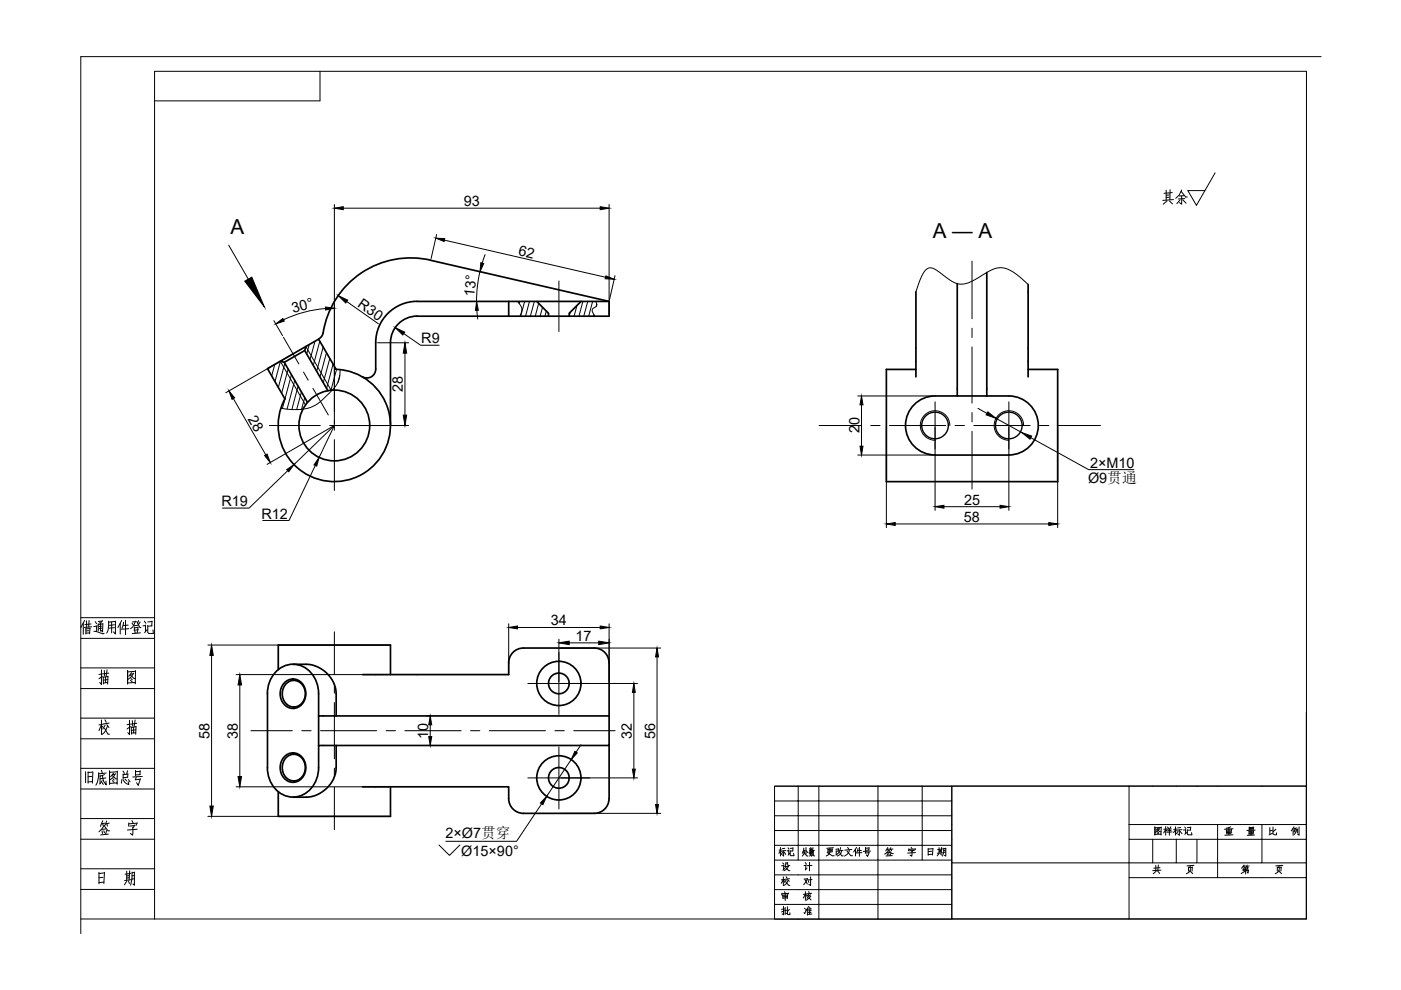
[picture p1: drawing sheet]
<svg xmlns="http://www.w3.org/2000/svg" width="297mm" height="210mm" viewBox="0 0 297 210" stroke-linecap="round" stroke-linejoin="round" font-family="sans-serif">
<!-- layer: 170 -->
<g fill="none" stroke="#000" stroke-width=".21">
<path d="M67.8 15.1v6.3h-35M280.1 12h-263v186M257.6 36.6l-3.9 6.9-1.9-3.1h3.7M48.5 52l4.1 7.2M70.9 43.4v46.4M72.8 44.1h54.5M92.6 49.7l-1.2 5.1M94.2 50.9l34.2 7.9M101.8 57.6a28.1 28.1 0 0 0-.8 6.3M102.8 54l-.6 1.8M129.1 43.4v23.3M130.4 58.4l-1.2 5.1"/>
<path d="M57 78l-.1 .5M58.1 68l1.8 3.2M58.3 77.3l-.7 2.4M59.4 76.6l5.4 9.3M59.4 76.7l-1.1 4.2M60.4 77l-1.4 5.1M61.1 78.2l-1.4 5.2M61.8 79.4l-1.4 5.2M61.8 75.2l-13.9 8.1M64.8 73.5l5.4 9.2 1.2-4.4M65.6 73.1l-.6 1.9M66.8 72.4l-1.1 3.8"/>
<path d="M67.8 72.3l-1.4 5.2M68.5 73.6l-1.4 5.1M69 65.4a24.9 24.9 0 0 0-8.9 2.4M69.2 74.8l-1.4 5.1M69.9 76l-1.4 5.1M70.6 77.2l-1.4 5.1M72 79.6l-.4 1.5M72.1 78.4a5.5 5.5 0 0 1-2 4.7 10.6 10.6 0 0 1-4.7 3.4 13.3 13.3 0 0 1-5.8 .1M73.5 63.9l6.7 4.8M80.1 72.7h6.5M85.6 70.7l3.6 2.5h3.9M85.9 74.9v13.1"/>
<path d="M101.1 65.8l.2 1.8M109.7 63.9a2.23 2.23 0 0 1 .5 3.1M110.2 63.9l-.1 .5M111.2 63.9l-.8 3.1M112.3 63.9l-.9 3.1M113.3 63.9l-.9 3.1M114.2 64.3l-.7 2.7M115 65.1l-.5 1.9M115.8 66l-.3 1M120.9 66.2l-.2 .8M122.3 64.8l-.6 2.2M123.6 63.9l-.8 3.1"/>
<path d="M124.6 63.9l-.8 3.1M125.7 63.9l-.9 3.1M125.9 66.7l-.1 .3M126.3 63.9a.85 .85 0 0 1 .2 .9 .85 .85 0 0 1-.7 .5l-.2 .3v.5l.5 .9M126.5 64.5l-.1 .5M218 60.3a11.5 11.5 0 0 0-5.1-3.5 4.9 4.9 0 0 0-3.7 1 12.1 12.1 0 0 1-5.2 2.4h-.9a12.8 12.8 0 0 1-4.2-2.7 1.79 1.79 0 0 0-2.8 0l-.9 1.6-1 2.8M49.5 84.5l6.9 11.9M60.4 84.6l-.5 2M61 99.8l-8.2 7.9h-5.6M62.5 80.7l-1.6 6M63.2 81.9l-1.3 4.9M63.9 83.1l-1 3.8"/>
<path d="M64.6 84.3l-.7 2.5M66.9 98.7l-5.6 11.6h-5.6M67.7 97l3.2-6.8-8.6 8.3M70.6 90.4l-14 8.1M71.3 90.2h15.3M181.9 84h16M181.9 96.5h16M182.7 85.8v8.8M187.9 90.6v21.3M198.3 90.6v17.6M207.3 86.6l1.9 1M211.2 88.7l5.4 3"/>
<path d="M213.9 90.6v17.6M218.6 92.8l12.2 6.8h9.6M224.2 90.6v21.3M189.8 111.1h32.6M200.1 107.4h11.9M17.1 131h15.7M17.1 135.3h15.7M44.1 136.8h38.3M44.9 139v31.9M107.9 132.3v10.3M109.7 133h17.6M118.5 135.5v9"/>
<path d="M118.9 137.4h21.2M120.7 136.3h6.2M129.1 132.3v12.2M139.3 139.3v31.3M17.1 141.6h15.7M17.1 152.3h15.7M17.1 146h15.7M17.1 156.6h15.7M50.1 143h32.3M50.8 145.2v19.4M90.4 151.8h.5M90.4 158.1h.5"/>
<path d="M91.2 153.7v2.5M118.9 144.9h16.3M123.2 157.9l-1.1 1.6M134.4 146.8v16.3M277 151v15.7h-112.7M17.1 167.3h15.7M17.1 173.6h15.7M17.1 177.9h15.7M17.1 162.9h15.7M44.1 173.1h38.3M50.1 166.8h32.3M93.1 179.2l2.2 2.2 2.2-2.2"/>
<path d="M114.8 170.4l-5.3 8h-15M118.9 172.5h21.2M118.9 164.9h16.3M121.1 161l-5.2 7.9M164.2 166.7h5v3.1h-5zM164.2 176.1v3.1h5v-3.1h4.4v-3.1h12.5v-3.2h9.4v-3.1h6.3v3.1h-6.3v3.2h-9.4v3.1h-12.5v3.1h-4.4M164.2 169.8v3.2h5v-3.2M169.2 166.7h4.4M186.1 166.7h-12.5v3.1h-4.4M195.5 166.7h-9.4v3.1h-12.5v3.2h-4.4v3.1h-5v-3.1M201.8 169.8v3.2h-6.3v3.1h-9.4v3.1h-12.5M201.8 173v3.1h-6.3v3.1h-9.4v3.2h-12.5"/>
<path d="M201.8 176.1v3.1h-6.3v3.2h-9.4v3.1h-12.5M239.4 174.8v-8.1h-37.6v16.3h37.6v-5M239.4 166.7h37.6v8.1h-9.4M239.4 174.8v3.2h10M239.4 174.8h5M249.4 178v5h-5M253.8 178v5h-4.4M253.8 174.8h13.8M258.2 174.8v3.2h-8.8M267.6 174.8v3.2h-9.4v5h-4.4M277 174.8v3.2h-9.4v5h-9.4v3.1h-18.8v-3.1h5v-5M277 178v5h-9.4"/>
<path d="M17.1 194.8h259.9v-179.7h-244.2v179.7M17.1 188.6h15.7M17.1 184.2h15.7M201.8 182.4v3.1h-15.7v3.1h-12.5M201.8 185.5v3.1h-15.7v3.2h-12.5M201.8 188.6v3.2h-15.7v3.1h-12.5M201.8 191.8v3.1h-15.7M201.8 183v11.8h37.6v-8.7M277 183v3.1h-18.8M277 186.1v8.7h-37.6"/>
</g>
<!-- layer: 173 -->
<g fill="none" stroke="#000" stroke-width=".36">
<path d="M91.3 55.2l37.8 8.7M91.3 55.2a18.8 18.8 0 0 0-22.9 15.7l-.3 .6-.5 .4M209.2 57.8v26.2M59.4 76.6l.9 .2 4.9 8.5M64.6 74.3l-4.3 2.5M64.8 73.5l-.2 .8 4.9 8.5M71.2 78.3a11.9 11.9 0 0 1 11.4 14.1 11.9 11.9 0 0 1-15.7 9 11.9 11.9 0 0 1-6.5-16.8M71.3 78.3l-3.8-6.4-10.8 6.3 3.7 6.4M88.4 63.9a8.8 8.8 0 0 0-8.7 8.8v5.6a1.87 1.87 0 0 1-2.9 1.6M88.4 67a5.6 5.6 0 0 0-5.6 5.7v17.5M88.4 63.9h40.7M107.9 63.9v3.1"/>
<path d="M113.8 63.9l2.5 2.5v.6M123.2 63.9l-2.5 2.5v.6M129.1 63.9v3.1h-40.7M194.2 78.3h-6.3v23.8h36.3v-23.8h-6.2M194.2 61.9v18M203 60.1v23.9h6.2M218 60.3v19.6M203 84h-4.8a6.3 6.3 0 0 0-6.2 6.2 6.3 6.3 0 0 0 6.3 6.3h15.6a6.3 6.3 0 0 0 6.2-6.3 6.3 6.3 0 0 0-6.2-6.2h-4.7M59 142v-5.2h23.8v6.2M60.4 144.6a2.71 2.71 0 0 1 3.1-.2 2.71 2.71 0 0 1 1.3 2.7 2.69 2.69 0 0 1-1.6 2.8 2.69 2.69 0 0 1-3.2-.9 3.5 3.5 0 0 1 .4-4.4zM60.8 144.9a2.43 2.43 0 0 1 2.7-.3 2.43 2.43 0 0 1 1.2 2.5 2.47 2.47 0 0 1-2.4 2.8 2.47 2.47 0 0 1-2.5-2.8 3 3 0 0 1 1-2.2zM62.1 140.9a10.5 10.5 0 0 1 4.5 .2 6.7 6.7 0 0 1 4.7 6v4.7"/>
<path d="M67.5 151.8v-4.7a5.8 5.8 0 0 0-6.3-6.2 6 6 0 0 0-4.5 6.2v15.7M71.3 158.1v4.7a6.7 6.7 0 0 1-6.4 6.2h-2.8M76.8 143h31.1a5.4 5.4 0 0 1 .6-4.4 3.1 3.1 0 0 1 2.5-1.2h15a3.1 3.1 0 0 1 3.1 3.1v11.3M129.1 151.8v6.3h-61.6v4.7M129.1 151.8h-61.6v6.3M129.1 158.1v11.2a3.1 3.1 0 0 1-3.1 3.2h-15a3.1 3.1 0 0 1-3.1-3.2v-2.5h-31.1M56.7 162.7a5.8 5.8 0 0 0 6.3 6.2 6 6 0 0 0 4.5-6.2M60.4 160.3a2.71 2.71 0 0 1 3.1-.3 2.71 2.71 0 0 1 1.3 2.7 2.69 2.69 0 0 1-1.6 2.9 2.69 2.69 0 0 1-3.2-.9 3.5 3.5 0 0 1 .4-4.4zM60.8 160.5a2.43 2.43 0 0 1 2.7-.2 2.43 2.43 0 0 1 1.2 2.4 2.47 2.47 0 0 1-2.4 2.9 2.47 2.47 0 0 1-2.5-2.9 3 3 0 0 1 1-2.2zM82.8 166.8v6.3h-23.8v-5.2"/>
<circle cx="70.9" cy="90.2" r="7.5"/>
<circle cx="118.5" cy="144.9" r="4.7"/>
<circle cx="118.5" cy="144.9" r="2.19"/>
<circle cx="118.5" cy="164.9" r="4.7"/>
<circle cx="118.5" cy="164.9" r="2.19"/>
</g>
<!-- layer: 171 -->
<g fill="none" stroke="#000" stroke-width=".21">
<path d="M118.5 59.6v10.7M206.1 55.4v12.2M60.1 71.5l3.3 5.7M64.4 78.9l.9 1.7M70.9 76.4v10.8M206.1 69.6v2M206.1 73.6v11.9M57.1 90.2h10.8M66.3 82.3l3.3 5.7M69.9 90.2h2M70.9 89.2v2M70.9 93.2v10.8"/>
<path d="M73.9 90.2h10.8M173.7 90.2h8.9M184.6 90.2h2M188.6 90.2h11.9M198.3 85.2v10M201.4 90.2a3.1 3.1 0 0 0-3.1-3.1 3.1 3.1 0 0 0-3.2 3.1 3.1 3.1 0 0 0 3.2 3.2M202.5 90.2h2M206.1 87.5v2M206.1 91.4v12.3M206.5 90.2h11.9M213.9 85.2v10M217 90.2a3.1 3.1 0 0 0-3.1-3.1 3.1 3.1 0 0 0-3.1 3.1 3.1 3.1 0 0 0 3.1 3.2"/>
<path d="M220.4 90.2h2M224.4 90.2h8.9M70.9 133.9v9.1M118.5 138.3v13.2M53.2 154.9h8.8M64 154.9h2M68 154.9h11.9M70.9 145v2M70.9 149v11.9M81.9 154.9h1.9M85.8 154.9h12M99.8 154.9h1.9"/>
<path d="M103.7 154.9h12M111.9 144.9h13.2M117.7 154.9h1.9M118.5 158.4v13.1M121.6 154.9h8.8M70.9 162.9v2M70.9 166.9v9M111.9 164.9h13.2"/>
</g>
<!-- layer: 173 -->
<g fill="none" stroke="#000" stroke-width=".3">
<circle cx="198.2" cy="90.2" r="2.83"/>
<circle cx="213.9" cy="90.2" r="2.83"/>
</g>
<!-- layer: 170 -->
<g fill="#000" stroke="#000" stroke-width=".21">
<path d="M70.9 44.1l1.9-.3v.7zM92.4 50.5l1.9 .1-.1 .6zM101.9 55.7l.7 .2-.8 1.7zM127.3 43.8l1.8 .3-1.8 .4zM128.5 58.5l1.7 .7-1.9-.1zM51.9 59.6l1.5-.8 2.6 6.3zM58.5 68.7l1.5-1.2 .3 .6zM69 65.1l1.9 .2-1.9 .4zM71.7 62.7l2 .9-.4 .6zM85.9 72.7l.3 2.2h-.7zM83.8 69.5l2 .9-.4 .6zM101.1 63.9l.3 1.9h-.6z"/>
<path d="M48.5 82.9l1.2 1.5-.5 .3zM56.1 96.6l.5-.3 .7 1.8zM60.8 99.6l1.5-1.1-1.1 1.5zM67.7 97l-.6 1.8-.5-.2zM85.5 88h.7l-.3 2.2zM182.7 84l.3 1.8h-.7zM182.3 94.6h.7l-.3 1.9zM209.4 87.3l1.8 1.4-2.1-.7zM216.6 91.7l2.1 .8-.3 .6zM187.9 111.1l1.9-.3v.6zM198.3 107.4l1.8-.3v.6zM212 107.1l1.9 .3-1.9 .3z"/>
<path d="M222.4 110.8l1.8 .3-1.8 .3zM44.9 136.8l.3 2.2h-.7zM107.9 133l1.8-.3v.6zM118.5 136.3l2.2-.4v.8zM126.9 135.9l2.2 .4-2.2 .4zM127.3 132.7l1.8 .3-1.8 .3zM139.3 137.4l.3 1.9h-.6zM50.8 143l.4 2.2h-.7zM91.2 151.8l.3 1.9h-.6zM90.9 156.2h.6l-.3 1.9zM121.9 159.3l.5 .3-1.3 1.4zM134.4 144.9l.3 1.9h-.6z"/>
<path d="M44.5 170.9h.7l-.3 2.2zM50.5 164.6h.7l-.4 2.2zM115.9 168.9l-.8 1.7-.5-.3zM134.1 163.1h.6l-.3 1.8zM139 170.6h.6l-.3 1.9z"/>
</g>
<text font-size="7.1" x="17.3" y="167.9">旧底图总号</text>
<g font-size="6.6">
<text x="16.2" y="135.8">借通用件登记</text>
<text x="20.1" y="146.4">描 图</text>
<text x="20.1" y="157">校 描</text>
<text x="20.1" y="189.1">日 期</text>
</g>
<g font-size="6.2">
<text x="245.5" y="44.5">其余</text>
<text x="20.1" y="178.2">签 字</text>
</g>
<g font-size="5.3">
<text x="258.6" y="178.5">重 量</text>
<text x="268.1" y="178.5">比 例</text>
<text x="164.7" y="189.1">校 对</text>
<text x="243.4" y="186.6">共 页</text>
<text x="262.1" y="186.6">第 页</text>
<text x="164.7" y="192.3">审 核</text>
<text x="164.7" y="195.4">批 准</text>
</g>
<g font-size="4.9">
<text x="244.1" y="178.2">图样标记</text>
<text x="164.4" y="182.7">标记</text>
<text x="164.7" y="185.9">设 计</text>
<text x="169.3" y="182.7">处数</text>
<text x="174.3" y="182.7">更改文件号</text>
<text x="186.6" y="182.7">签 字</text>
<text x="195.8" y="182.7">日期</text>
</g>
<g font-size="4.4">
<text x="48.9" y="49.7">A</text>
<text x="197.8" y="50.4">A — A</text>
</g>
<g font-size="3.1">
<text x="98.3" y="43.7">93</text>
<text x="109.8" y="54" transform="rotate(13 109.8 54)">62</text>
<text x="75.7" y="64.9" transform="rotate(35 75.7 64.9)">R30</text>
<text x="100.5" y="63" transform="rotate(-83 100.5 63)">13°</text>
<text x="62.2" y="66.4" transform="rotate(-15 62.2 66.4)">30°</text>
<text x="89.3" y="72.8">R9</text>
<text x="85.4" y="83.1" transform="rotate(-90 85.4 83.1)">28</text>
<text x="52.5" y="88.8" transform="rotate(60 52.5 88.8)">28</text>
<text x="182.2" y="91.9" transform="rotate(-90 182.2 91.9)">20</text>
<text x="231.1" y="99.1">2×M10</text>
<text x="46.9" y="107.3">R19</text>
<text x="204.4" y="107">25</text>
<text x="230.7" y="102.4">Ø9贯通</text>
<text x="55.4" y="109.9">R12</text>
<text x="204.4" y="110.7">58</text>
<text x="116.8" y="132.6">34</text>
<text x="122" y="135.9">17</text>
<text x="44.4" y="156.6" transform="rotate(-90 44.4 156.6)">58</text>
<text x="50.4" y="156.6" transform="rotate(-90 50.4 156.6)">38</text>
<text x="90.8" y="156.7" transform="rotate(-90 90.8 156.7)">10</text>
<text x="133.9" y="156.6" transform="rotate(-90 133.9 156.6)">32</text>
<text x="138.9" y="156.6" transform="rotate(-90 138.9 156.6)">56</text>
<text x="94.4" y="177.7">2×Ø7贯穿</text>
<text x="97.8" y="181.6">Ø15×90°</text>
</g>
</svg>
